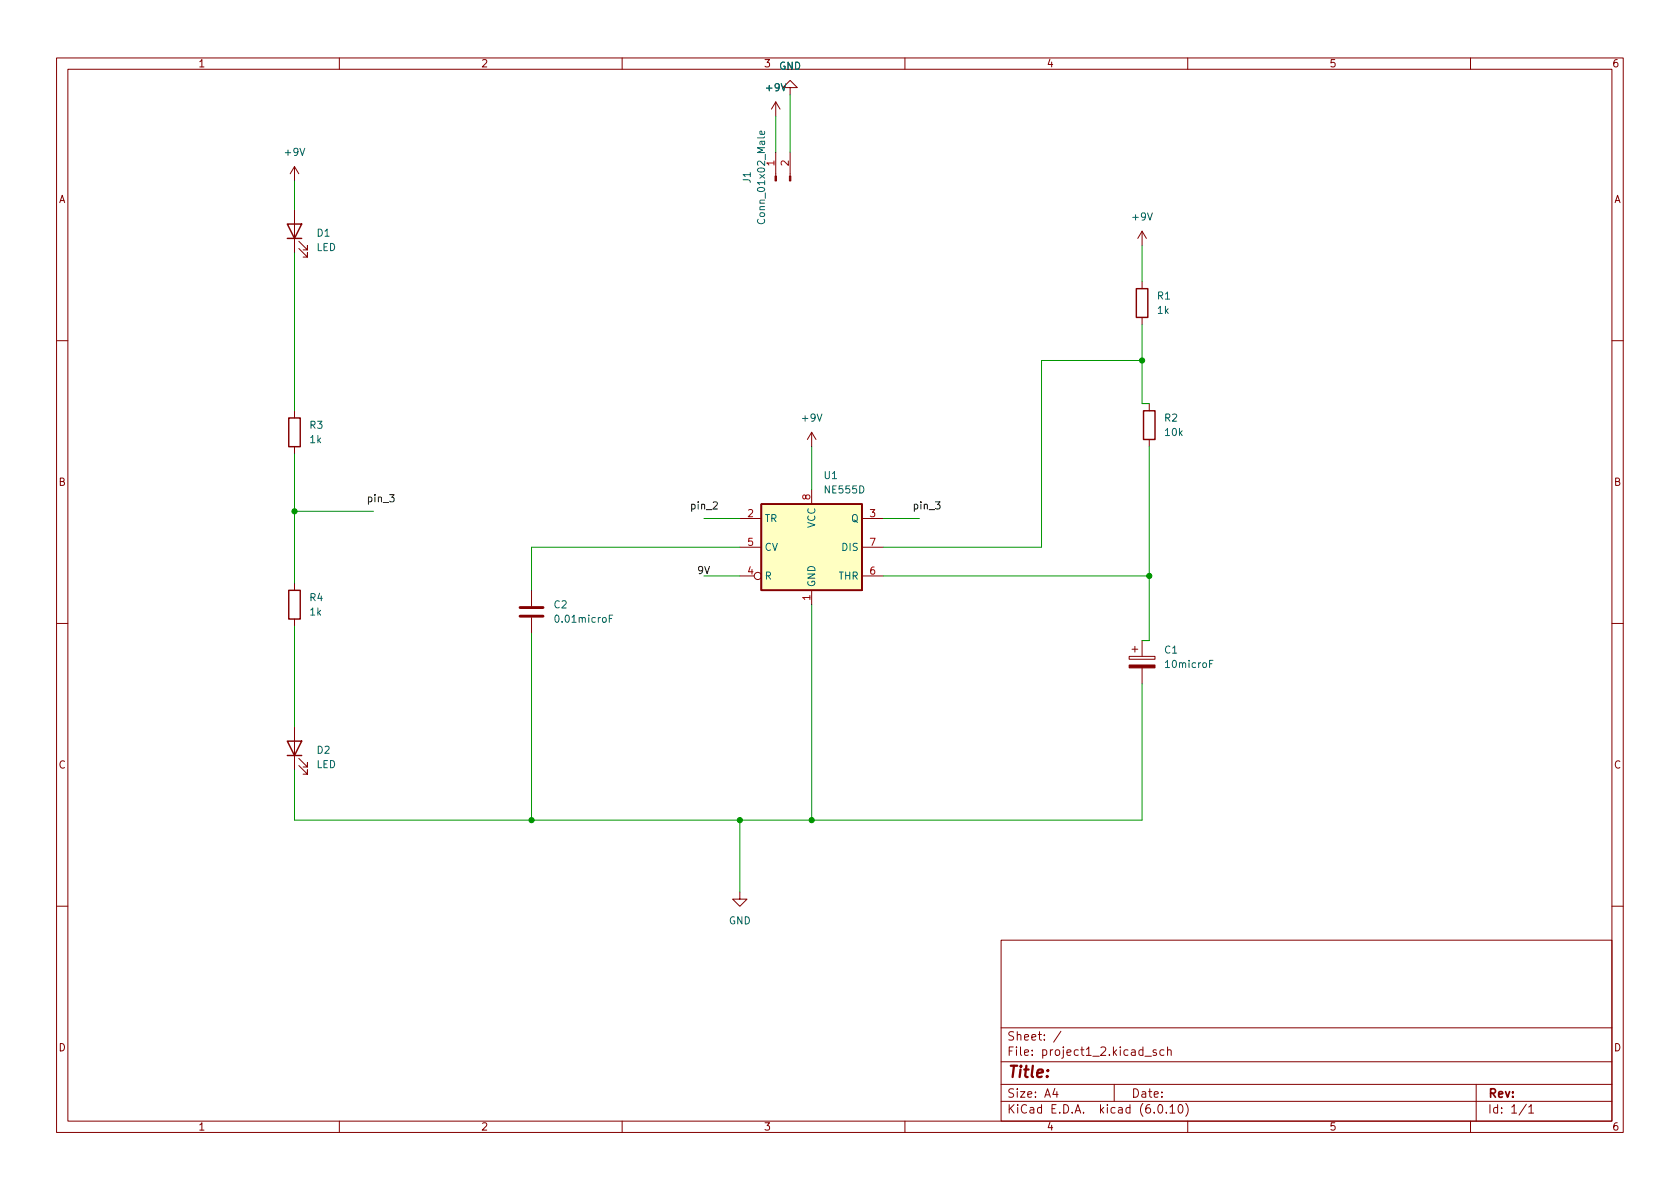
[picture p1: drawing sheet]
<svg xmlns="http://www.w3.org/2000/svg" width="297mm" height="210mm" viewBox="0 0 297 210" stroke-linecap="round" stroke-linejoin="round" font-family="sans-serif">
<g fill="none" stroke="#840000" stroke-width=".18">
<path d="M10 10.2h277v190.1h-277zM12 12.2h273v186.1h-273zM60 10.2v2M110 10.2v2M137.2 18l-.8 1.3M137.2 18v2.6M137.2 18l.7 1.3M139.7 15.5h1.3l-1.3-1.3-1.3 1.3h1.3v1.3M160 10.2v2M210 10.2v2M260 10.2v2M52.1 29.5v2.5"/>
<path d="M52.1 37.1v7.6M52.1 29.5l-.8 1.2M52.1 29.5l.7 1.2M137.2 26.9v4.2M139.7 26.9v4.2M52.8 43.9l1.6 1.6v-.8v.8h-.8M52.8 42.7l1.6 1.5v-.8v.8h-.8M201.9 40.9v2.5M201.9 49.8v1.2M201.9 56.1v1.3M201.9 40.9l-.7 1.3M201.9 40.9l.8 1.3"/>
<path d="M10 60.2h2M52.1 72.6v1.3M52.1 79v1.3M143.5 76.4v2.6M143.5 76.4l-.8 1.3M143.5 76.4l.8 1.3M203.2 71.4v1.2M203.2 77.7v1.3M285 60.2h2M130.8 91.7h3.8M130.8 96.8h3.8M143.5 86.6v2.5"/>
<path d="M152.4 91.7h3.8M152.4 96.8h3.8M10 110.2h2M52.1 103.1v1.3M52.1 109.5v1.2M94 104.4v2.8M94 109.2v2.8M130.8 101.8h2.5M143.5 104.4v2.5M152.4 101.8h3.8M199.6 116.1h4.6v.5h-4.6zM200.2 114.8h1"/>
<path d="M200.7 114.3v1M201.9 113.3v2.8M201.9 118.1v2.8M285 110.2h2M52.1 128.5v7.6M52.8 135.4l1.6 1.5v-.8v.8h-.8M52.8 134.1l1.6 1.5v-.7v.7h-.8M130.8 157.7v1.3h1.3l-1.3 1.3-1.3-1.3h1.3M10 160.2h2M177 166.3h108v32h-108zM285 160.2h2M60 198.3v2"/>
<path d="M110 198.3v2M160 198.3v2M177 194.8h108M177 191.8h108M177 187.8h108M177 181.8h108M186.5 192.5l-.4 1h1M186.9 193v1M187.6 182.4l-1.3 1.9M197 191.8v3M202.4 186.8h1.2M204.4 185.7l-.3-.1-.2 .2v.3l.5 .1v.4h-.5"/>
<path d="M204.9 195.4l.2-.1a.81 .81 0 0 1 .6 .7 .81 .81 0 0 1-.3 .8h-.2a.81 .81 0 0 1-.6-.6 .81 .81 0 0 1 .3-.8zM205.8 185.7l-.4-.1-.3 .3v.4l.1 .3h.6M206.2 196.7v.1M206.4 185.8l.2-.2 .4 .1 .1 .9M206.4 185.1v1.5M206.9 195.8l.4-.5v1.5M206.9 196.8h.8M208.5 195.4l.1-.1a.81 .81 0 0 1 .6 .7 .81 .81 0 0 1-.3 .8h-.1a.81 .81 0 0 1-.6-.6 .81 .81 0 0 1 .3-.8zM209.6 195.1a1.72 1.72 0 0 1 0 2.3M210 198.3v2M260 198.3v2M261 191.8v6.5"/>
<path d="M269.9 195.3l-1.3 1.9M270.3 195.8l.4-.5v1.5M270.3 196.8h.9"/>
<circle cx="134" cy="101.8" r=".63"/>
</g>
<path d="M50.8 39.6h2.5l-1.2 2.6zM50.8 42.2h2.5M200.9 51h2v5.1h-2zM51.1 73.9h2v5.1h-2zM202.2 72.6h2v5.1h-2zM134.6 89.1h17.8v15.3h-17.8zM51.1 104.4h2v5.1h-2zM50.8 131.1h2.5l-1.2 2.5zM50.8 133.6h2.5" fill="none" stroke="#840000" stroke-width=".25"/>
<g fill="#840000" stroke="#840000" stroke-width=".18">
<path d="M199.6 117.6h4.6v.5h-4.6z"/>
<path d="M139.6 31.1h.2v.9h-.2z"/>
<path d="M137 31.1h.3v.9h-.3z"/>
</g>
<path d="M135.1 23.2l.1 .4-.2 .2-.6-.1v-.5h.3l.1 .6M107.7 109.4h.5M108.3 108.8h-.6v1.2M213.9 117.4h.4M214.5 116.8h-.6v1.2" fill="none" stroke="#006464" stroke-width=".18"/>
<path d="M91.9 109h4.1M91.9 107.4h4.1" fill="none" stroke="#840000" stroke-width=".51"/>
<path d="M134.6 89.1h17.8v15.3h-17.8z" fill="#ffffc2" stroke="#ffffc2" stroke-width=".18"/>
<path d="M68.9 87.5h.8l-.4 .5 .3 .1v.5l-.2 .1-.5-.1M126.1 88.9l.5-.2 .2 .4-.8 .9h.8M165.4 88.7h.8l-.4 .5 .3 .1v.6l-.1 .1-.6-.1" fill="none" stroke="#0f0f0f" stroke-width=".18"/>
<g fill="none" stroke="#009600" stroke-width=".18">
<path d="M139.7 16.8v10.1M52.1 32v5.1M137.2 20.6v6.3M52.1 44.7v27.9M201.9 43.4v6.4M201.9 57.4v14h1.3M143.5 79v7.6M201.9 63.7h-17.8v33.1h-27.9M203.2 79v34.3h-1.3M52.1 80.3v22.8M52.1 90.4h13.9M124.5 91.7h6.3"/>
<path d="M130.8 96.8h-36.8v7.6M156.2 91.7h6.4M52.1 110.7v17.8M94 112v33M124.5 101.8h6.3M143.5 106.9v38.1M156.2 101.8h47M201.9 120.9v24.1h-149.8v-8.9M130.8 145v12.7"/>
</g>
<g fill="#009600" stroke="#009600" stroke-width=".18">
<circle cx="52.1" cy="90.4" r=".46"/>
<circle cx="201.9" cy="63.7" r=".46"/>
<circle cx="130.8" cy="145" r=".46"/>
<circle cx="143.5" cy="145" r=".46"/>
<circle cx="94" cy="145" r=".46"/>
<circle cx="203.2" cy="101.8" r=".46"/>
</g>
<text font-size="2.8" fill="#840000" x="178" y="190.6">Title:</text>
<g font-size="2.1" fill="#840000">
<text x="178" y="184">Sheet: /</text>
<text x="178" y="186.7">File: project1_2.kicad_sch</text>
<text x="178" y="196.9">KiCad E.D.A. kicad (6.0.10)</text>
<text x="178" y="194.1">Size: A4</text>
<text x="200" y="194.1">Date:</text>
<text x="263" y="194.1">Rev:</text>
<text x="263" y="196.9">Id: 1/1</text>
</g>
<g font-size="1.8" fill="#840000">
<text x="35" y="11.9">1</text>
<text x="85" y="11.9">2</text>
<text x="135" y="11.9">3</text>
<text x="185" y="11.9">4</text>
<text x="235" y="11.9">5</text>
<text x="285" y="11.9">6</text>
<text x="10.3" y="35.9">A</text>
<text x="285.3" y="35.9">A</text>
<text x="10.3" y="85.9">B</text>
<text x="285.3" y="85.9">B</text>
<text x="10.3" y="135.9">C</text>
<text x="285.3" y="135.9">C</text>
<text x="10.3" y="185.9">D</text>
<text x="285.3" y="185.9">D</text>
<text x="35" y="199.9">1</text>
<text x="85" y="199.9">2</text>
<text x="135" y="199.9">3</text>
<text x="185" y="199.9">4</text>
<text x="235" y="199.9">5</text>
<text x="285" y="199.9">6</text>
</g>
<g font-size="1.8" fill="#006464">
<text x="135.6" y="16.1">+9V</text>
<text x="137.7" y="12.3">GND</text>
<text x="50.5" y="27.6">+9V</text>
<text x="132.7" y="32.3" transform="rotate(-90 132.7 32.3)">J1</text>
<text x="56.1" y="41.8">D1</text>
<text x="135.3" y="39" transform="rotate(-90 135.3 39)">Conn_01x02_Male</text>
<text x="200.3" y="39">+9V</text>
<text x="55.9" y="44.4">LED</text>
<text x="204.7" y="53">R1</text>
<text x="204.7" y="55.5">1k</text>
<text x="54.8" y="75.8">R3</text>
<text x="141.9" y="74.5">+9V</text>
<text x="205.9" y="74.5">R2</text>
<text x="206.1" y="77.1">10k</text>
<text x="54.8" y="78.4">1k</text>
<text x="145.7" y="84.7">U1</text>
<text x="146" y="87.2">NE555D</text>
<text x="135.1" y="92.3">TR</text>
<text x="144.1" y="93.4" transform="rotate(-90 144.1 93.4)">VCC</text>
<text x="150.5" y="92.3">Q</text>
<text x="135.1" y="97.4">CV</text>
<text x="148.9" y="97.4">DIS</text>
<text x="54.8" y="106.3">R4</text>
<text x="98" y="107.6">C2</text>
<text x="135.1" y="102.5">R</text>
<text x="144.1" y="103.9" transform="rotate(-90 144.1 103.9)">GND</text>
<text x="148.3" y="102.5">THR</text>
<text x="54.8" y="108.8">1k</text>
<text x="98.5" y="110.1">0.01microF</text>
<text x="205.9" y="115.6">C1</text>
<text x="206.3" y="118.1">10microF</text>
<text x="55.9" y="135.8">LED</text>
<text x="56.1" y="133.3">D2</text>
<text x="128.8" y="163.4">GND</text>
</g>
<g font-size="1.8" fill="#a90000">
<text x="136.9" y="29.3" transform="rotate(-90 136.9 29.3)">1</text>
<text x="139.4" y="29.3" transform="rotate(-90 139.4 29.3)">2</text>
<text x="143.3" y="88.4" transform="rotate(-90 143.3 88.4)">8</text>
<text x="132.2" y="91.4">2</text>
<text x="153.8" y="91.4">3</text>
<text x="132.2" y="101.6">4</text>
<text x="132.2" y="96.5">5</text>
<text x="153.8" y="101.6">6</text>
<text x="153.8" y="96.5">7</text>
<text x="143.3" y="106.2" transform="rotate(-90 143.3 106.2)">1</text>
</g>
<g font-size="1.8" fill="#0f0f0f">
<text x="64.8" y="88.8">pin_3</text>
<text x="121.9" y="90.1">pin_2</text>
<text x="161.3" y="90.1">pin_3</text>
<text x="123.2" y="101.5">9V</text>
</g>
</svg>
